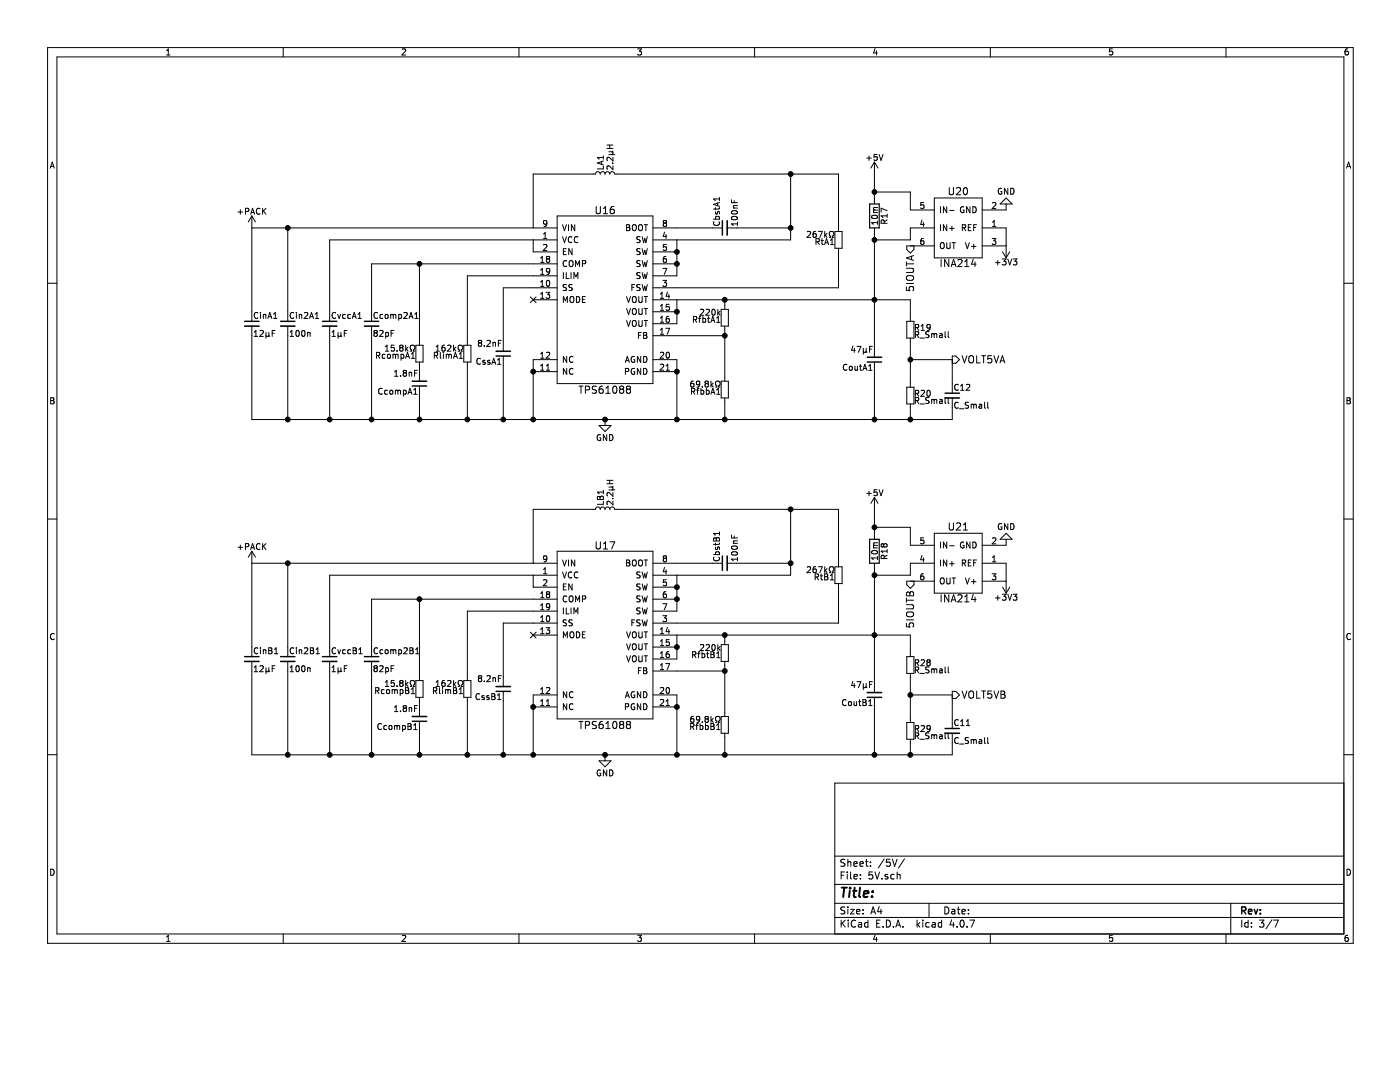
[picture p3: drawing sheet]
EESchema Schematic File Version 2
LIBS:eps_v1-rescue
LIBS:power
LIBS:device
LIBS:transistors
LIBS:conn
LIBS:linear
LIBS:regul
LIBS:74xx
LIBS:cmos4000
LIBS:adc-dac
LIBS:memory
LIBS:xilinx
LIBS:microcontrollers
LIBS:dsp
LIBS:microchip
LIBS:analog_switches
LIBS:motorola
LIBS:texas
LIBS:intel
LIBS:audio
LIBS:interface
LIBS:digital-audio
LIBS:philips
LIBS:display
LIBS:cypress
LIBS:siliconi
LIBS:opto
LIBS:atmel
LIBS:contrib
LIBS:valves
LIBS:power_management
LIBS:general_ssm
LIBS:ina214
LIBS:tps61088
LIBS:cdh_lib
LIBS:ads7952
LIBS:tps630250
LIBS:ref5025
LIBS:eps_v1-cache
EELAYER 25 0
EELAYER END
$Descr A4 11693 8268
encoding utf-8
Sheet 3 7
Title ""
Date ""
Rev ""
Comp ""
Comment1 ""
Comment2 ""
Comment3 ""
Comment4 ""
$EndDescr
$Comp
L TPS61088 U16
U 1 1
P 5050 2500
F 0 "U16" H 5050 3250 60  0000 C CNN
F 1 "TPS61088" H 5050 1750 60  0000 C CNN
F 2 "w_smd_qfn:pvqfn-n20" H 5050 2200 60  0001 C CNN
F 3 "" H 5050 2200 60  0001 C CNN
	1    5050 2500
	1    0    0    -1  
$EndComp
$Comp
L C_Small CinA1
U 1 1
P 2100 2700
F 0 "CinA1" H 2110 2770 50  0000 L CNN
F 1 "12µF" H 2110 2620 50  0000 L CNN
F 2 "Capacitors_SMD:C_0603_HandSoldering" H 2100 2700 50  0001 C CNN
F 3 "" H 2100 2700 50  0001 C CNN
	1    2100 2700
	1    0    0    -1  
$EndComp
$Comp
L GND #PWR089
U 1 1
P 5050 3500
F 0 "#PWR089" H 5050 3250 50  0001 C CNN
F 1 "GND" H 5050 3350 50  0000 C CNN
F 2 "" H 5050 3500 50  0001 C CNN
F 3 "" H 5050 3500 50  0001 C CNN
	1    5050 3500
	1    0    0    -1  
$EndComp
$Comp
L C_Small Cin2A1
U 1 1
P 2400 2700
F 0 "Cin2A1" H 2410 2770 50  0000 L CNN
F 1 "100n" H 2410 2620 50  0000 L CNN
F 2 "Capacitors_SMD:C_0603_HandSoldering" H 2400 2700 50  0001 C CNN
F 3 "" H 2400 2700 50  0001 C CNN
	1    2400 2700
	1    0    0    -1  
$EndComp
$Comp
L C_Small CvccA1
U 1 1
P 2750 2700
F 0 "CvccA1" H 2760 2770 50  0000 L CNN
F 1 "1µF" H 2760 2620 50  0000 L CNN
F 2 "Capacitors_SMD:C_0603_HandSoldering" H 2750 2700 50  0001 C CNN
F 3 "" H 2750 2700 50  0001 C CNN
	1    2750 2700
	1    0    0    -1  
$EndComp
$Comp
L C_Small Ccomp2A1
U 1 1
P 3100 2700
F 0 "Ccomp2A1" H 3110 2770 50  0000 L CNN
F 1 "82pF" H 3110 2620 50  0000 L CNN
F 2 "Capacitors_SMD:C_0603_HandSoldering" H 3100 2700 50  0001 C CNN
F 3 "" H 3100 2700 50  0001 C CNN
	1    3100 2700
	1    0    0    -1  
$EndComp
$Comp
L C_Small CcompA1
U 1 1
P 3500 3200
F 0 "CcompA1" H 3510 3270 50  0000 L CNN
F 1 "1.8nF" H 3510 3120 50  0000 L CNN
F 2 "Capacitors_SMD:C_0603_HandSoldering" H 3500 3200 50  0001 C CNN
F 3 "" H 3500 3200 50  0001 C CNN
	1    3500 3200
	-1   0    0    1   
$EndComp
$Comp
L R_Small RcompA1
U 1 1
P 3500 2950
F 0 "RcompA1" H 3530 2970 50  0000 L CNN
F 1 "15.8kΩ" H 3530 2910 50  0000 L CNN
F 2 "Resistors_SMD:R_0603_HandSoldering" H 3500 2950 50  0001 C CNN
F 3 "" H 3500 2950 50  0001 C CNN
	1    3500 2950
	-1   0    0    1   
$EndComp
$Comp
L R_Small RlimA1
U 1 1
P 3900 2950
F 0 "RlimA1" H 3930 2970 50  0000 L CNN
F 1 "162kΩ" H 3930 2910 50  0000 L CNN
F 2 "Resistors_SMD:R_0603_HandSoldering" H 3900 2950 50  0001 C CNN
F 3 "" H 3900 2950 50  0001 C CNN
	1    3900 2950
	-1   0    0    1   
$EndComp
$Comp
L C_Small CssA1
U 1 1
P 4200 2950
F 0 "CssA1" H 4210 3020 50  0000 L CNN
F 1 "8.2nF" H 4210 2870 50  0000 L CNN
F 2 "Capacitors_SMD:C_0603_HandSoldering" H 4200 2950 50  0001 C CNN
F 3 "" H 4200 2950 50  0001 C CNN
	1    4200 2950
	-1   0    0    1   
$EndComp
$Comp
L C_Small CbstA1
U 1 1
P 6050 1900
F 0 "CbstA1" H 6060 1970 50  0000 L CNN
F 1 "100nF" H 6060 1820 50  0000 L CNN
F 2 "Capacitors_SMD:C_0603_HandSoldering" H 6050 1900 50  0001 C CNN
F 3 "" H 6050 1900 50  0001 C CNN
	1    6050 1900
	0    -1   -1   0   
$EndComp
$Comp
L L_Small LA1
U 1 1
P 5050 1450
F 0 "LA1" H 5080 1490 50  0000 L CNN
F 1 "2.2µH" H 5080 1410 50  0000 L CNN
F 2 "eps-libraries:SRN8040" H 5050 1450 50  0001 C CNN
F 3 "" H 5050 1450 50  0001 C CNN
	1    5050 1450
	0    -1   -1   0   
$EndComp
$Comp
L R_Small RtA1
U 1 1
P 7000 2000
F 0 "RtA1" H 7030 2020 50  0000 L CNN
F 1 "267kΩ" H 7030 1960 50  0000 L CNN
F 2 "Resistors_SMD:R_0603_HandSoldering" H 7000 2000 50  0001 C CNN
F 3 "" H 7000 2000 50  0001 C CNN
	1    7000 2000
	-1   0    0    1   
$EndComp
$Comp
L R_Small RfbtA1
U 1 1
P 6050 2650
F 0 "RfbtA1" H 6080 2670 50  0000 L CNN
F 1 "220k" H 6080 2610 50  0000 L CNN
F 2 "Resistors_SMD:R_0603_HandSoldering" H 6050 2650 50  0001 C CNN
F 3 "" H 6050 2650 50  0001 C CNN
	1    6050 2650
	-1   0    0    1   
$EndComp
Wire Wire Line
	2100 1900 2100 2600
Wire Wire Line
	2100 1900 4450 1900
Wire Wire Line
	2100 3500 2100 2800
Wire Wire Line
	4450 2000 4450 2100
Wire Wire Line
	2750 2000 4450 2000
Wire Wire Line
	2750 2000 2750 2600
Wire Wire Line
	2100 3500 7950 3500
Wire Wire Line
	2400 2600 2400 1900
Connection ~ 2400 1900
Wire Wire Line
	2400 2800 2400 3500
Connection ~ 2400 3500
Wire Wire Line
	2750 2800 2750 3500
Connection ~ 2750 3500
Wire Wire Line
	3100 2200 4450 2200
Wire Wire Line
	3100 2200 3100 2600
Wire Wire Line
	3100 2800 3100 3500
Connection ~ 3100 3500
Wire Wire Line
	3500 2850 3500 2200
Connection ~ 3500 2200
Wire Wire Line
	3500 3300 3500 3500
Connection ~ 3500 3500
Wire Wire Line
	3500 3050 3500 3100
Wire Wire Line
	3900 2850 3900 2300
Wire Wire Line
	3900 2300 4450 2300
Wire Wire Line
	3900 3050 3900 3500
Connection ~ 3900 3500
Wire Wire Line
	4200 2850 4200 2400
Wire Wire Line
	4200 2400 4450 2400
Wire Wire Line
	4200 3050 4200 3500
Connection ~ 4200 3500
Wire Wire Line
	4450 3000 4450 3500
Connection ~ 4450 3500
Connection ~ 4450 3100
Wire Wire Line
	5650 1900 5950 1900
Wire Wire Line
	4950 1450 4450 1450
Wire Wire Line
	4450 1450 4450 1900
Wire Wire Line
	5150 1450 7000 1450
Wire Wire Line
	6600 1450 6600 2000
Wire Wire Line
	6600 1900 6150 1900
Wire Wire Line
	6600 2000 5650 2000
Connection ~ 6600 1900
Wire Wire Line
	7000 1450 7000 1900
Connection ~ 6600 1450
Wire Wire Line
	5650 2000 5650 2300
Connection ~ 5650 2100
Connection ~ 5650 2200
Wire Wire Line
	5650 2400 7000 2400
Wire Wire Line
	7000 2400 7000 2100
Wire Wire Line
	5650 2500 5650 2700
Connection ~ 5650 2600
Wire Wire Line
	6050 2550 6050 2500
Wire Wire Line
	5650 2500 7600 2500
Wire Wire Line
	6050 2750 6050 3150
Wire Wire Line
	6050 2800 5650 2800
Wire Wire Line
	5650 3000 5650 3500
Connection ~ 5050 3500
Connection ~ 5650 3100
$Comp
L R_Small RfbbA1
U 1 1
P 6050 3250
F 0 "RfbbA1" H 6080 3270 50  0000 L CNN
F 1 "69.8kΩ" H 6080 3210 50  0000 L CNN
F 2 "Resistors_SMD:R_0603_HandSoldering" H 6050 3250 50  0001 C CNN
F 3 "" H 6050 3250 50  0001 C CNN
	1    6050 3250
	-1   0    0    1   
$EndComp
Connection ~ 6050 2800
Wire Wire Line
	6050 3500 6050 3350
Connection ~ 5650 3500
$Comp
L C_Small CoutA1
U 1 1
P 7300 3000
F 0 "CoutA1" H 7310 3070 50  0000 L CNN
F 1 "47µF" H 7310 2920 50  0000 L CNN
F 2 "Capacitors_SMD:C_0603_HandSoldering" H 7300 3000 50  0001 C CNN
F 3 "" H 7300 3000 50  0001 C CNN
	1    7300 3000
	-1   0    0    1   
$EndComp
Wire Wire Line
	7300 1950 7300 2900
Connection ~ 6050 2500
Wire Wire Line
	7300 3500 7300 3100
Connection ~ 6050 3500
Wire Wire Line
	7600 2500 7600 2650
Connection ~ 7300 2500
$Comp
L C_Small C12
U 1 1
P 7950 3300
F 0 "C12" H 7960 3370 50  0000 L CNN
F 1 "C_Small" H 7960 3220 50  0000 L CNN
F 2 "Capacitors_SMD:C_0603_HandSoldering" H 7950 3300 50  0001 C CNN
F 3 "" H 7950 3300 50  0001 C CNN
	1    7950 3300
	1    0    0    -1  
$EndComp
$Comp
L R_Small R19
U 1 1
P 7600 2750
F 0 "R19" H 7630 2770 50  0000 L CNN
F 1 "R_Small" H 7630 2710 50  0000 L CNN
F 2 "Resistors_SMD:R_0603_HandSoldering" H 7600 2750 50  0001 C CNN
F 3 "" H 7600 2750 50  0001 C CNN
	1    7600 2750
	1    0    0    -1  
$EndComp
$Comp
L R_Small R20
U 1 1
P 7600 3300
F 0 "R20" H 7630 3320 50  0000 L CNN
F 1 "R_Small" H 7630 3260 50  0000 L CNN
F 2 "Resistors_SMD:R_0603_HandSoldering" H 7600 3300 50  0001 C CNN
F 3 "" H 7600 3300 50  0001 C CNN
	1    7600 3300
	1    0    0    -1  
$EndComp
Wire Wire Line
	7600 2850 7600 3200
Wire Wire Line
	7950 3000 7950 3200
Connection ~ 7600 3000
Wire Wire Line
	7600 3500 7600 3400
Connection ~ 7300 3500
Wire Wire Line
	7950 3500 7950 3400
Connection ~ 7600 3500
Text HLabel 7950 3000 2    60   Output ~ 0
VOLT5VA
$Comp
L +5V #PWR090
U 1 1
P 7300 1450
F 0 "#PWR090" H 7300 1300 50  0001 C CNN
F 1 "+5V" H 7300 1590 50  0000 C CNN
F 2 "" H 7300 1450 50  0001 C CNN
F 3 "" H 7300 1450 50  0001 C CNN
	1    7300 1450
	1    0    0    -1  
$EndComp
Wire Wire Line
	7600 3000 7950 3000
NoConn ~ 4450 2500
$Comp
L INA214 U20
U 1 1
P 8000 1900
F 0 "U20" H 8000 1600 60  0000 C CNN
F 1 "INA214" H 8000 2200 60  0000 C CNN
F 2 "kicad-libraries:SC70-6" H 8000 2200 60  0001 C CNN
F 3 "" H 8000 2200 60  0001 C CNN
	1    8000 1900
	-1   0    0    1   
$EndComp
$Comp
L R R17
U 1 1
P 7300 1800
F 0 "R17" V 7380 1800 50  0000 C CNN
F 1 "10m" V 7300 1800 50  0000 C CNN
F 2 "Resistors_SMD:R_0603_HandSoldering" V 7230 1800 50  0001 C CNN
F 3 "" H 7300 1800 50  0001 C CNN
	1    7300 1800
	1    0    0    -1  
$EndComp
Wire Wire Line
	7300 1450 7300 1650
Wire Wire Line
	8400 1900 8400 2050
$Comp
L +3V3 #PWR091
U 1 1
P 8400 2050
F 0 "#PWR091" H 8400 1900 50  0001 C CNN
F 1 "+3V3" H 8400 2190 50  0000 C CNN
F 2 "" H 8400 2050 50  0001 C CNN
F 3 "" H 8400 2050 50  0001 C CNN
	1    8400 2050
	-1   0    0    1   
$EndComp
$Comp
L GND #PWR092
U 1 1
P 8400 1750
F 0 "#PWR092" H 8400 1500 50  0001 C CNN
F 1 "GND" H 8400 1600 50  0000 C CNN
F 2 "" H 8400 1750 50  0001 C CNN
F 3 "" H 8400 1750 50  0001 C CNN
	1    8400 1750
	-1   0    0    1   
$EndComp
Wire Wire Line
	7600 1750 7600 1600
Wire Wire Line
	7600 1600 7300 1600
Connection ~ 7300 1600
Wire Wire Line
	7600 1900 7600 2000
Wire Wire Line
	7600 2000 7300 2000
Connection ~ 7300 2000
Text HLabel 7600 2050 3    60   Output ~ 0
5IOUTA
$Comp
L +PACK #PWR093
U 1 1
P 2100 1900
F 0 "#PWR093" H 2100 1750 50  0001 C CNN
F 1 "+PACK" H 2100 2040 50  0000 C CNN
F 2 "" H 2100 1900 50  0001 C CNN
F 3 "" H 2100 1900 50  0001 C CNN
	1    2100 1900
	1    0    0    -1  
$EndComp
$Comp
L TPS61088 U17
U 1 1
P 5050 5300
F 0 "U17" H 5050 6050 60  0000 C CNN
F 1 "TPS61088" H 5050 4550 60  0000 C CNN
F 2 "w_smd_qfn:pvqfn-n20" H 5050 5000 60  0001 C CNN
F 3 "" H 5050 5000 60  0001 C CNN
	1    5050 5300
	1    0    0    -1  
$EndComp
$Comp
L C_Small CinB1
U 1 1
P 2100 5500
F 0 "CinB1" H 2110 5570 50  0000 L CNN
F 1 "12µF" H 2110 5420 50  0000 L CNN
F 2 "Capacitors_SMD:C_0603_HandSoldering" H 2100 5500 50  0001 C CNN
F 3 "" H 2100 5500 50  0001 C CNN
	1    2100 5500
	1    0    0    -1  
$EndComp
$Comp
L GND #PWR094
U 1 1
P 5050 6300
F 0 "#PWR094" H 5050 6050 50  0001 C CNN
F 1 "GND" H 5050 6150 50  0000 C CNN
F 2 "" H 5050 6300 50  0001 C CNN
F 3 "" H 5050 6300 50  0001 C CNN
	1    5050 6300
	1    0    0    -1  
$EndComp
$Comp
L C_Small Cin2B1
U 1 1
P 2400 5500
F 0 "Cin2B1" H 2410 5570 50  0000 L CNN
F 1 "100n" H 2410 5420 50  0000 L CNN
F 2 "Capacitors_SMD:C_0603_HandSoldering" H 2400 5500 50  0001 C CNN
F 3 "" H 2400 5500 50  0001 C CNN
	1    2400 5500
	1    0    0    -1  
$EndComp
$Comp
L C_Small CvccB1
U 1 1
P 2750 5500
F 0 "CvccB1" H 2760 5570 50  0000 L CNN
F 1 "1µF" H 2760 5420 50  0000 L CNN
F 2 "Capacitors_SMD:C_0603_HandSoldering" H 2750 5500 50  0001 C CNN
F 3 "" H 2750 5500 50  0001 C CNN
	1    2750 5500
	1    0    0    -1  
$EndComp
$Comp
L C_Small Ccomp2B1
U 1 1
P 3100 5500
F 0 "Ccomp2B1" H 3110 5570 50  0000 L CNN
F 1 "82pF" H 3110 5420 50  0000 L CNN
F 2 "Capacitors_SMD:C_0603_HandSoldering" H 3100 5500 50  0001 C CNN
F 3 "" H 3100 5500 50  0001 C CNN
	1    3100 5500
	1    0    0    -1  
$EndComp
$Comp
L C_Small CcompB1
U 1 1
P 3500 6000
F 0 "CcompB1" H 3510 6070 50  0000 L CNN
F 1 "1.8nF" H 3510 5920 50  0000 L CNN
F 2 "Capacitors_SMD:C_0603_HandSoldering" H 3500 6000 50  0001 C CNN
F 3 "" H 3500 6000 50  0001 C CNN
	1    3500 6000
	-1   0    0    1   
$EndComp
$Comp
L R_Small RcompB1
U 1 1
P 3500 5750
F 0 "RcompB1" H 3530 5770 50  0000 L CNN
F 1 "15.8kΩ" H 3530 5710 50  0000 L CNN
F 2 "Resistors_SMD:R_0603_HandSoldering" H 3500 5750 50  0001 C CNN
F 3 "" H 3500 5750 50  0001 C CNN
	1    3500 5750
	-1   0    0    1   
$EndComp
$Comp
L R_Small RlimB1
U 1 1
P 3900 5750
F 0 "RlimB1" H 3930 5770 50  0000 L CNN
F 1 "162kΩ" H 3930 5710 50  0000 L CNN
F 2 "Resistors_SMD:R_0603_HandSoldering" H 3900 5750 50  0001 C CNN
F 3 "" H 3900 5750 50  0001 C CNN
	1    3900 5750
	-1   0    0    1   
$EndComp
$Comp
L C_Small CssB1
U 1 1
P 4200 5750
F 0 "CssB1" H 4210 5820 50  0000 L CNN
F 1 "8.2nF" H 4210 5670 50  0000 L CNN
F 2 "Capacitors_SMD:C_0603_HandSoldering" H 4200 5750 50  0001 C CNN
F 3 "" H 4200 5750 50  0001 C CNN
	1    4200 5750
	-1   0    0    1   
$EndComp
$Comp
L C_Small CbstB1
U 1 1
P 6050 4700
F 0 "CbstB1" H 6060 4770 50  0000 L CNN
F 1 "100nF" H 6060 4620 50  0000 L CNN
F 2 "Capacitors_SMD:C_0603_HandSoldering" H 6050 4700 50  0001 C CNN
F 3 "" H 6050 4700 50  0001 C CNN
	1    6050 4700
	0    -1   -1   0   
$EndComp
$Comp
L L_Small LB1
U 1 1
P 5050 4250
F 0 "LB1" H 5080 4290 50  0000 L CNN
F 1 "2.2µH" H 5080 4210 50  0000 L CNN
F 2 "eps-libraries:SRN8040" H 5050 4250 50  0001 C CNN
F 3 "" H 5050 4250 50  0001 C CNN
	1    5050 4250
	0    -1   -1   0   
$EndComp
$Comp
L R_Small RtB1
U 1 1
P 7000 4800
F 0 "RtB1" H 7030 4820 50  0000 L CNN
F 1 "267kΩ" H 7030 4760 50  0000 L CNN
F 2 "Resistors_SMD:R_0603_HandSoldering" H 7000 4800 50  0001 C CNN
F 3 "" H 7000 4800 50  0001 C CNN
	1    7000 4800
	-1   0    0    1   
$EndComp
$Comp
L R_Small RfbtB1
U 1 1
P 6050 5450
F 0 "RfbtB1" H 6080 5470 50  0000 L CNN
F 1 "220k" H 6080 5410 50  0000 L CNN
F 2 "Resistors_SMD:R_0603_HandSoldering" H 6050 5450 50  0001 C CNN
F 3 "" H 6050 5450 50  0001 C CNN
	1    6050 5450
	-1   0    0    1   
$EndComp
Wire Wire Line
	2100 4700 2100 5400
Wire Wire Line
	2100 4700 4450 4700
Wire Wire Line
	2100 6300 2100 5600
Wire Wire Line
	4450 4800 4450 4900
Wire Wire Line
	2750 4800 4450 4800
Wire Wire Line
	2750 4800 2750 5400
Wire Wire Line
	2100 6300 7950 6300
Wire Wire Line
	2400 5400 2400 4700
Connection ~ 2400 4700
Wire Wire Line
	2400 5600 2400 6300
Connection ~ 2400 6300
Wire Wire Line
	2750 5600 2750 6300
Connection ~ 2750 6300
Wire Wire Line
	3100 5000 4450 5000
Wire Wire Line
	3100 5000 3100 5400
Wire Wire Line
	3100 5600 3100 6300
Connection ~ 3100 6300
Wire Wire Line
	3500 5650 3500 5000
Connection ~ 3500 5000
Wire Wire Line
	3500 6100 3500 6300
Connection ~ 3500 6300
Wire Wire Line
	3500 5850 3500 5900
Wire Wire Line
	3900 5650 3900 5100
Wire Wire Line
	3900 5100 4450 5100
Wire Wire Line
	3900 5850 3900 6300
Connection ~ 3900 6300
Wire Wire Line
	4200 5650 4200 5200
Wire Wire Line
	4200 5200 4450 5200
Wire Wire Line
	4200 5850 4200 6300
Connection ~ 4200 6300
Wire Wire Line
	4450 5800 4450 6300
Connection ~ 4450 6300
Connection ~ 4450 5900
Wire Wire Line
	5650 4700 5950 4700
Wire Wire Line
	4950 4250 4450 4250
Wire Wire Line
	4450 4250 4450 4700
Wire Wire Line
	5150 4250 7000 4250
Wire Wire Line
	6600 4250 6600 4800
Wire Wire Line
	6600 4700 6150 4700
Wire Wire Line
	6600 4800 5650 4800
Connection ~ 6600 4700
Wire Wire Line
	7000 4250 7000 4700
Connection ~ 6600 4250
Wire Wire Line
	5650 4800 5650 5100
Connection ~ 5650 4900
Connection ~ 5650 5000
Wire Wire Line
	5650 5200 7000 5200
Wire Wire Line
	7000 5200 7000 4900
Wire Wire Line
	5650 5300 5650 5500
Connection ~ 5650 5400
Wire Wire Line
	6050 5350 6050 5300
Wire Wire Line
	5650 5300 7600 5300
Wire Wire Line
	6050 5550 6050 5950
Wire Wire Line
	6050 5600 5650 5600
Wire Wire Line
	5650 5800 5650 6300
Connection ~ 5050 6300
Connection ~ 5650 5900
$Comp
L R_Small RfbbB1
U 1 1
P 6050 6050
F 0 "RfbbB1" H 6080 6070 50  0000 L CNN
F 1 "69.8kΩ" H 6080 6010 50  0000 L CNN
F 2 "Resistors_SMD:R_0603_HandSoldering" H 6050 6050 50  0001 C CNN
F 3 "" H 6050 6050 50  0001 C CNN
	1    6050 6050
	-1   0    0    1   
$EndComp
Connection ~ 6050 5600
Wire Wire Line
	6050 6300 6050 6150
Connection ~ 5650 6300
$Comp
L C_Small CoutB1
U 1 1
P 7300 5800
F 0 "CoutB1" H 7310 5870 50  0000 L CNN
F 1 "47µF" H 7310 5720 50  0000 L CNN
F 2 "Capacitors_SMD:C_0603_HandSoldering" H 7300 5800 50  0001 C CNN
F 3 "" H 7300 5800 50  0001 C CNN
	1    7300 5800
	-1   0    0    1   
$EndComp
Wire Wire Line
	7300 4750 7300 5700
Connection ~ 6050 5300
Wire Wire Line
	7300 6300 7300 5900
Connection ~ 6050 6300
Wire Wire Line
	7600 5300 7600 5450
Connection ~ 7300 5300
$Comp
L C_Small C11
U 1 1
P 7950 6100
F 0 "C11" H 7960 6170 50  0000 L CNN
F 1 "C_Small" H 7960 6020 50  0000 L CNN
F 2 "Capacitors_SMD:C_0603_HandSoldering" H 7950 6100 50  0001 C CNN
F 3 "" H 7950 6100 50  0001 C CNN
	1    7950 6100
	1    0    0    -1  
$EndComp
$Comp
L R_Small R28
U 1 1
P 7600 5550
F 0 "R28" H 7630 5570 50  0000 L CNN
F 1 "R_Small" H 7630 5510 50  0000 L CNN
F 2 "Resistors_SMD:R_0603_HandSoldering" H 7600 5550 50  0001 C CNN
F 3 "" H 7600 5550 50  0001 C CNN
	1    7600 5550
	1    0    0    -1  
$EndComp
$Comp
L R_Small R29
U 1 1
P 7600 6100
F 0 "R29" H 7630 6120 50  0000 L CNN
F 1 "R_Small" H 7630 6060 50  0000 L CNN
F 2 "Resistors_SMD:R_0603_HandSoldering" H 7600 6100 50  0001 C CNN
F 3 "" H 7600 6100 50  0001 C CNN
	1    7600 6100
	1    0    0    -1  
$EndComp
Wire Wire Line
	7600 5650 7600 6000
Wire Wire Line
	7950 5800 7950 6000
Connection ~ 7600 5800
Wire Wire Line
	7600 6300 7600 6200
Connection ~ 7300 6300
Wire Wire Line
	7950 6300 7950 6200
Connection ~ 7600 6300
Text HLabel 7950 5800 2    60   Output ~ 0
VOLT5VB
$Comp
L +5V #PWR095
U 1 1
P 7300 4250
F 0 "#PWR095" H 7300 4100 50  0001 C CNN
F 1 "+5V" H 7300 4390 50  0000 C CNN
F 2 "" H 7300 4250 50  0001 C CNN
F 3 "" H 7300 4250 50  0001 C CNN
	1    7300 4250
	1    0    0    -1  
$EndComp
Wire Wire Line
	7600 5800 7950 5800
NoConn ~ 4450 5300
$Comp
L INA214 U21
U 1 1
P 8000 4700
F 0 "U21" H 8000 4400 60  0000 C CNN
F 1 "INA214" H 8000 5000 60  0000 C CNN
F 2 "kicad-libraries:SC70-6" H 8000 5000 60  0001 C CNN
F 3 "" H 8000 5000 60  0001 C CNN
	1    8000 4700
	-1   0    0    1   
$EndComp
$Comp
L R R18
U 1 1
P 7300 4600
F 0 "R18" V 7380 4600 50  0000 C CNN
F 1 "10m" V 7300 4600 50  0000 C CNN
F 2 "Resistors_SMD:R_0603_HandSoldering" V 7230 4600 50  0001 C CNN
F 3 "" H 7300 4600 50  0001 C CNN
	1    7300 4600
	1    0    0    -1  
$EndComp
Wire Wire Line
	7300 4250 7300 4450
Wire Wire Line
	8400 4700 8400 4850
$Comp
L +3V3 #PWR096
U 1 1
P 8400 4850
F 0 "#PWR096" H 8400 4700 50  0001 C CNN
F 1 "+3V3" H 8400 4990 50  0000 C CNN
F 2 "" H 8400 4850 50  0001 C CNN
F 3 "" H 8400 4850 50  0001 C CNN
	1    8400 4850
	-1   0    0    1   
$EndComp
$Comp
L GND #PWR097
U 1 1
P 8400 4550
F 0 "#PWR097" H 8400 4300 50  0001 C CNN
F 1 "GND" H 8400 4400 50  0000 C CNN
F 2 "" H 8400 4550 50  0001 C CNN
F 3 "" H 8400 4550 50  0001 C CNN
	1    8400 4550
	-1   0    0    1   
$EndComp
Wire Wire Line
	7600 4550 7600 4400
Wire Wire Line
	7600 4400 7300 4400
Connection ~ 7300 4400
Wire Wire Line
	7600 4700 7600 4800
Wire Wire Line
	7600 4800 7300 4800
Connection ~ 7300 4800
Text HLabel 7600 4850 3    60   Output ~ 0
5IOUTB
$Comp
L +PACK #PWR098
U 1 1
P 2100 4700
F 0 "#PWR098" H 2100 4550 50  0001 C CNN
F 1 "+PACK" H 2100 4840 50  0000 C CNN
F 2 "" H 2100 4700 50  0001 C CNN
F 3 "" H 2100 4700 50  0001 C CNN
	1    2100 4700
	1    0    0    -1  
$EndComp
$EndSCHEMATC
